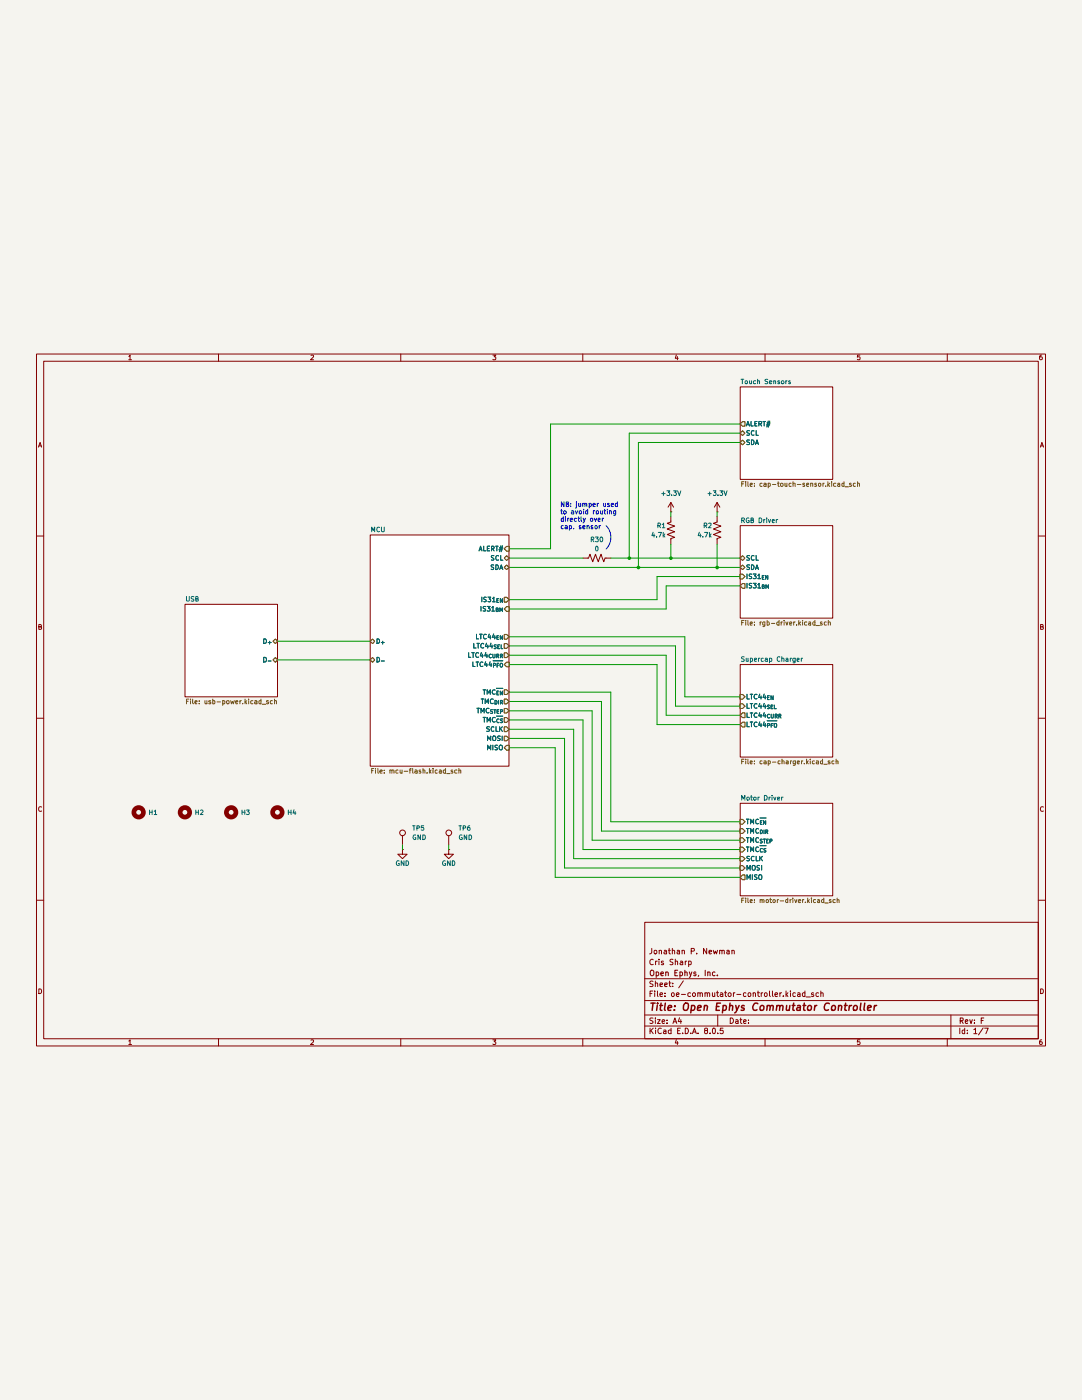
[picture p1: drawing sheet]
(kicad_sch
 (version 20231120)
 (generator "eeschema")
 (generator_version "8.0")
 (paper "A4")
 (title_block
  (title "Open Ephys Commutator Controller")
  (rev "F")
  (company "Open Ephys, Inc.")
  (comment 1 "Cris Sharp")
  (comment 2 "Jonathan P. Newman"))
 (lib_symbols
  (symbol "Connector:TestPoint"
   (pin_numbers hide)
   (pin_names
    (offset 0.762) hide) (exclude_from_sim no) (in_bom yes) (on_board yes)
   (property "Reference" "TP" (at 0 6.858 0) (effects (font (size 1.27 1.27))))
   (property "Value" "TestPoint" (at 0 5.08 0) (effects (font (size 1.27 1.27))))
   (property "Footprint" "" (at 5.08 0 0) (effects (font (size 1.27 1.27)) (hide yes)))
   (property "Datasheet" "~" (at 5.08 0 0) (effects (font (size 1.27 1.27)) (hide yes)))
   (property "Description" "test point" (at 0 0 0) (effects (font (size 1.27 1.27)) (hide yes)))
   (symbol "TestPoint_0_1"
    (circle (center 0 3.302) (radius 0.762) (stroke (width 0) (type default)) (fill (type none))))
   (symbol "TestPoint_1_1"
    (pin passive line (at 0 0 90) (length 2.54) (name "1" (effects (font (size 1.27 1.27)))) (number "1" (effects (font (size 1.27 1.27)))))))
  (symbol "Device:R_US"
   (pin_numbers hide)
   (pin_names
    (offset 0)) (exclude_from_sim no) (in_bom yes) (on_board yes)
   (property "Reference" "R" (at 2.54 0 90) (effects (font (size 1.27 1.27))))
   (property "Value" "R_US" (at -2.54 0 90) (effects (font (size 1.27 1.27))))
   (property "Footprint" "" (at 1.016 -0.254 90) (effects (font (size 1.27 1.27)) (hide yes)))
   (property "Datasheet" "~" (at 0 0 0) (effects (font (size 1.27 1.27)) (hide yes)))
   (property "Description" "Resistor, US symbol" (at 0 0 0) (effects (font (size 1.27 1.27)) (hide yes)))
   (symbol "R_US_0_1"
    (polyline (pts (xy 0 -2.286) (xy 0 -2.54)) (stroke (width 0) (type default)) (fill (type none)))
    (polyline (pts (xy 0 2.286) (xy 0 2.54)) (stroke (width 0) (type default)) (fill (type none)))
    (polyline (pts (xy 0 -0.762) (xy 1.016 -1.143) (xy 0 -1.524) (xy -1.016 -1.905) (xy 0 -2.286)) (stroke (width 0) (type default)) (fill (type none)))
    (polyline (pts (xy 0 0.762) (xy 1.016 0.381) (xy 0 0) (xy -1.016 -0.381) (xy 0 -0.762)) (stroke (width 0) (type default)) (fill (type none)))
    (polyline (pts (xy 0 2.286) (xy 1.016 1.905) (xy 0 1.524) (xy -1.016 1.143) (xy 0 0.762)) (stroke (width 0) (type default)) (fill (type none))))
   (symbol "R_US_1_1"
    (pin passive line (at 0 3.81 270) (length 1.27) (name "~" (effects (font (size 1.27 1.27)))) (number "1" (effects (font (size 1.27 1.27)))))
    (pin passive line (at 0 -3.81 90) (length 1.27) (name "~" (effects (font (size 1.27 1.27)))) (number "2" (effects (font (size 1.27 1.27)))))))
  (symbol "Mechanical:MountingHole"
   (pin_names
    (offset 1.016)) (exclude_from_sim yes) (in_bom no) (on_board yes)
   (property "Reference" "H" (at 0 5.08 0) (effects (font (size 1.27 1.27))))
   (property "Value" "MountingHole" (at 0 3.175 0) (effects (font (size 1.27 1.27))))
   (property "Footprint" "" (at 0 0 0) (effects (font (size 1.27 1.27)) (hide yes)))
   (property "Datasheet" "~" (at 0 0 0) (effects (font (size 1.27 1.27)) (hide yes)))
   (property "Description" "Mounting Hole without connection" (at 0 0 0) (effects (font (size 1.27 1.27)) (hide yes)))
   (symbol "MountingHole_0_1"
    (circle (center 0 0) (radius 1.27) (stroke (width 1.27) (type default)) (fill (type none)))))
  (symbol "power:+3.3V"
   (power)
   (pin_numbers hide)
   (pin_names
    (offset 0) hide) (exclude_from_sim no) (in_bom yes) (on_board yes)
   (property "Reference" "#PWR" (at 0 -3.81 0) (effects (font (size 1.27 1.27)) (hide yes)))
   (property "Value" "+3.3V" (at 0 3.556 0) (effects (font (size 1.27 1.27))))
   (property "Footprint" "" (at 0 0 0) (effects (font (size 1.27 1.27)) (hide yes)))
   (property "Datasheet" "" (at 0 0 0) (effects (font (size 1.27 1.27)) (hide yes)))
   (property "Description" "Power symbol creates a global label with name \"+3.3V\"" (at 0 0 0) (effects (font (size 1.27 1.27)) (hide yes)))
   (symbol "+3.3V_0_1"
    (polyline (pts (xy -0.762 1.27) (xy 0 2.54)) (stroke (width 0) (type default)) (fill (type none)))
    (polyline (pts (xy 0 0) (xy 0 2.54)) (stroke (width 0) (type default)) (fill (type none)))
    (polyline (pts (xy 0 2.54) (xy 0.762 1.27)) (stroke (width 0) (type default)) (fill (type none))))
   (symbol "+3.3V_1_1"
    (pin power_in line (at 0 0 90) (length 0) (name "~" (effects (font (size 1.27 1.27)))) (number "1" (effects (font (size 1.27 1.27)))))))
  (symbol "power:GND"
   (power)
   (pin_numbers hide)
   (pin_names
    (offset 0) hide) (exclude_from_sim no) (in_bom yes) (on_board yes)
   (property "Reference" "#PWR" (at 0 -6.35 0) (effects (font (size 1.27 1.27)) (hide yes)))
   (property "Value" "GND" (at 0 -3.81 0) (effects (font (size 1.27 1.27))))
   (property "Footprint" "" (at 0 0 0) (effects (font (size 1.27 1.27)) (hide yes)))
   (property "Datasheet" "" (at 0 0 0) (effects (font (size 1.27 1.27)) (hide yes)))
   (property "Description" "Power symbol creates a global label with name \"GND\" , ground" (at 0 0 0) (effects (font (size 1.27 1.27)) (hide yes)))
   (symbol "GND_0_1"
    (polyline (pts (xy 0 0) (xy 0 -1.27) (xy 1.27 -1.27) (xy 0 -2.54) (xy -1.27 -1.27) (xy 0 -1.27)) (stroke (width 0) (type default)) (fill (type none))))
   (symbol "GND_1_1"
    (pin power_in line (at 0 0 270) (length 0) (name "~" (effects (font (size 1.27 1.27)))) (number "1" (effects (font (size 1.27 1.27))))))))
 (junction
  (at 184.15 66.04)
  (diameter 0)
  (color 0 0 0 0))
 (junction
  (at 175.26 68.58)
  (diameter 0)
  (color 0 0 0 0))
 (junction
  (at 196.85 68.58)
  (diameter 0)
  (color 0 0 0 0))
 (junction
  (at 172.72 66.04)
  (diameter 0)
  (color 0 0 0 0))
 (wire
  (pts (xy 184.15 53.34) (xy 184.15 54.61))
  (stroke (width 0) (type default)))
 (wire
  (pts (xy 167.64 102.87) (xy 167.64 138.43))
  (stroke (width 0) (type default)))
 (wire
  (pts (xy 182.88 109.22) (xy 182.88 92.71))
  (stroke (width 0) (type default)))
 (wire
  (pts (xy 154.94 115.57) (xy 154.94 151.13))
  (stroke (width 0) (type default)))
 (wire
  (pts (xy 139.7 113.03) (xy 157.48 113.03))
  (stroke (width 0) (type default)))
 (wire
  (pts (xy 139.7 102.87) (xy 167.64 102.87))
  (stroke (width 0) (type default)))
 (wire
  (pts (xy 110.49 144.78) (xy 110.49 146.05))
  (stroke (width 0) (type default)))
 (wire
  (pts (xy 167.64 138.43) (xy 203.2 138.43))
  (stroke (width 0) (type default)))
 (wire
  (pts (xy 185.42 106.68) (xy 203.2 106.68))
  (stroke (width 0) (type default)))
 (wire
  (pts (xy 139.7 110.49) (xy 160.02 110.49))
  (stroke (width 0) (type default)))
 (wire
  (pts (xy 157.48 148.59) (xy 203.2 148.59))
  (stroke (width 0) (type default)))
 (wire
  (pts (xy 175.26 68.58) (xy 139.7 68.58))
  (stroke (width 0) (type default)))
 (wire
  (pts (xy 139.7 118.11) (xy 152.4 118.11))
  (stroke (width 0) (type default)))
 (wire
  (pts (xy 139.7 87.63) (xy 187.96 87.63))
  (stroke (width 0) (type default)))
 (wire
  (pts (xy 172.72 66.04) (xy 184.15 66.04))
  (stroke (width 0) (type default)))
 (wire
  (pts (xy 196.85 53.34) (xy 196.85 54.61))
  (stroke (width 0) (type default)))
 (wire
  (pts (xy 157.48 113.03) (xy 157.48 148.59))
  (stroke (width 0) (type default)))
 (wire
  (pts (xy 152.4 118.11) (xy 152.4 153.67))
  (stroke (width 0) (type default)))
 (wire
  (pts (xy 172.72 66.04) (xy 172.72 31.75))
  (stroke (width 0) (type default)))
 (wire
  (pts (xy 175.26 34.29) (xy 175.26 68.58))
  (stroke (width 0) (type default)))
 (wire
  (pts (xy 203.2 104.14) (xy 187.96 104.14))
  (stroke (width 0) (type default)))
 (wire
  (pts (xy 184.15 66.04) (xy 203.2 66.04))
  (stroke (width 0) (type default)))
 (wire
  (pts (xy 123.19 144.78) (xy 123.19 146.05))
  (stroke (width 0) (type default)))
 (wire
  (pts (xy 152.4 153.67) (xy 203.2 153.67))
  (stroke (width 0) (type default)))
 (wire
  (pts (xy 162.56 143.51) (xy 203.2 143.51))
  (stroke (width 0) (type default)))
 (wire
  (pts (xy 203.2 109.22) (xy 182.88 109.22))
  (stroke (width 0) (type default)))
 (wire
  (pts (xy 167.64 66.04) (xy 172.72 66.04))
  (stroke (width 0) (type default)))
 (wire
  (pts (xy 196.85 68.58) (xy 203.2 68.58))
  (stroke (width 0) (type default)))
 (wire
  (pts (xy 184.15 62.23) (xy 184.15 66.04))
  (stroke (width 0) (type default)))
 (wire
  (pts (xy 182.88 92.71) (xy 139.7 92.71))
  (stroke (width 0) (type default)))
 (wire
  (pts (xy 151.13 29.21) (xy 151.13 63.5))
  (stroke (width 0) (type default)))
 (wire
  (pts (xy 180.34 111.76) (xy 203.2 111.76))
  (stroke (width 0) (type default)))
 (wire
  (pts (xy 139.7 115.57) (xy 154.94 115.57))
  (stroke (width 0) (type default)))
 (wire
  (pts (xy 172.72 31.75) (xy 203.2 31.75))
  (stroke (width 0) (type default)))
 (wire
  (pts (xy 162.56 107.95) (xy 162.56 143.51))
  (stroke (width 0) (type default)))
 (wire
  (pts (xy 203.2 29.21) (xy 151.13 29.21))
  (stroke (width 0) (type default)))
 (wire
  (pts (xy 139.7 95.25) (xy 180.34 95.25))
  (stroke (width 0) (type default)))
 (wire
  (pts (xy 139.7 63.5) (xy 151.13 63.5))
  (stroke (width 0) (type default)))
 (wire
  (pts (xy 139.7 90.17) (xy 185.42 90.17))
  (stroke (width 0) (type default)))
 (wire
  (pts (xy 160.02 110.49) (xy 160.02 146.05))
  (stroke (width 0) (type default)))
 (wire
  (pts (xy 76.2 88.9) (xy 101.6 88.9))
  (stroke (width 0) (type default)))
 (wire
  (pts (xy 175.26 34.29) (xy 203.2 34.29))
  (stroke (width 0) (type default)))
 (wire
  (pts (xy 180.34 95.25) (xy 180.34 111.76))
  (stroke (width 0) (type default)))
 (wire
  (pts (xy 76.2 93.98) (xy 101.6 93.98))
  (stroke (width 0) (type default)))
 (wire
  (pts (xy 139.7 66.04) (xy 160.02 66.04))
  (stroke (width 0) (type default)))
 (wire
  (pts (xy 165.1 105.41) (xy 165.1 140.97))
  (stroke (width 0) (type default)))
 (wire
  (pts (xy 139.7 105.41) (xy 165.1 105.41))
  (stroke (width 0) (type default)))
 (wire
  (pts (xy 187.96 87.63) (xy 187.96 104.14))
  (stroke (width 0) (type default)))
 (wire
  (pts (xy 165.1 140.97) (xy 203.2 140.97))
  (stroke (width 0) (type default)))
 (wire
  (pts (xy 139.7 80.01) (xy 182.88 80.01))
  (stroke (width 0) (type default)))
 (wire
  (pts (xy 182.88 73.66) (xy 203.2 73.66))
  (stroke (width 0) (type default)))
 (wire
  (pts (xy 160.02 146.05) (xy 203.2 146.05))
  (stroke (width 0) (type default)))
 (wire
  (pts (xy 185.42 90.17) (xy 185.42 106.68))
  (stroke (width 0) (type default)))
 (wire
  (pts (xy 182.88 80.01) (xy 182.88 73.66))
  (stroke (width 0) (type default)))
 (wire
  (pts (xy 180.34 77.47) (xy 139.7 77.47))
  (stroke (width 0) (type default)))
 (wire
  (pts (xy 154.94 151.13) (xy 203.2 151.13))
  (stroke (width 0) (type default)))
 (wire
  (pts (xy 180.34 71.12) (xy 180.34 77.47))
  (stroke (width 0) (type default)))
 (wire
  (pts (xy 196.85 62.23) (xy 196.85 68.58))
  (stroke (width 0) (type default)))
 (wire
  (pts (xy 203.2 71.12) (xy 180.34 71.12))
  (stroke (width 0) (type default)))
 (wire
  (pts (xy 139.7 107.95) (xy 162.56 107.95))
  (stroke (width 0) (type default)))
 (wire
  (pts (xy 175.26 68.58) (xy 196.85 68.58))
  (stroke (width 0) (type default)))
 (arc
  (start 166.37 57.15)
  (mid 167.6851 60.325)
  (end 166.37 63.5)
  (stroke (width 0) (type default))
  (fill (type none)))
 (text "NB: jumper used\nto avoid routing \ndirectly over \ncap. sensor"
  (exclude_from_sim no)
  (at 153.67 54.61 0)
  (effects (font (size 1.27 1.27)) (justify left)))
 (symbol
  (lib_id "Connector:TestPoint")
  (at 110.49 144.78 0)
  (unit 1)
  (exclude_from_sim no)
  (in_bom yes)
  (on_board yes)
  (dnp no)
  (fields_autoplaced yes)
  (property "Reference" "TP5" (at 113.03 140.2079 0) (effects (font (size 1.27 1.27)) (justify left)))
  (property "Value" "GND" (at 113.03 142.7479 0) (effects (font (size 1.27 1.27)) (justify left)))
  (property "Footprint" "TestPoint:TestPoint_Pad_D2.0mm" (at 115.57 144.78 0) (effects (font (size 1.27 1.27)) (hide yes)))
  (property "Datasheet" "~" (at 115.57 144.78 0) (effects (font (size 1.27 1.27)) (hide yes)))
  (property "Description" "test point" (at 110.49 144.78 0) (effects (font (size 1.27 1.27)) (hide yes)))
  (pin "1"))
 (symbol
  (lib_id "Device:R_US")
  (at 184.15 58.42 0)
  (mirror y)
  (unit 1)
  (exclude_from_sim no)
  (in_bom yes)
  (on_board yes)
  (dnp no)
  (property "Reference" "R1" (at 182.88 57.15 0) (effects (font (size 1.27 1.27)) (justify left)))
  (property "Value" "4.7k" (at 182.88 59.69 0) (effects (font (size 1.27 1.27)) (justify left)))
  (property "Footprint" "Resistor_SMD:R_0603_1608Metric" (at 183.134 58.674 90) (effects (font (size 1.27 1.27)) (hide yes)))
  (property "Datasheet" "~" (at 184.15 58.42 0) (effects (font (size 1.27 1.27)) (hide yes)))
  (property "Description" "Resistor, US symbol" (at 184.15 58.42 0) (effects (font (size 1.27 1.27)) (hide yes)))
  (pin "1")
  (pin "2"))
 (symbol
  (lib_id "Mechanical:MountingHole")
  (at 76.2 135.89 0)
  (unit 1)
  (exclude_from_sim no)
  (in_bom no)
  (on_board yes)
  (dnp no)
  (fields_autoplaced yes)
  (property "Reference" "H4" (at 78.74 135.89 0) (effects (font (size 1.27 1.27)) (justify left)))
  (property "Value" "~" (at 78.74 137.16 0) (effects (font (size 1.27 1.27)) (justify left)))
  (property "Footprint" "MountingHole:MountingHole_2.7mm_M2.5_ISO7380" (at 76.2 135.89 0) (effects (font (size 1.27 1.27)) (hide yes)))
  (property "Datasheet" "~" (at 76.2 135.89 0) (effects (font (size 1.27 1.27)) (hide yes)))
  (property "Description" "Mounting Hole without connection" (at 76.2 135.89 0) (effects (font (size 1.27 1.27)) (hide yes))))
 (symbol
  (lib_id "power:GND")
  (at 123.19 146.05 0)
  (unit 1)
  (exclude_from_sim no)
  (in_bom yes)
  (on_board yes)
  (dnp no)
  (property "Reference" "#PWR078" (at 123.19 152.4 0) (effects (font (size 1.27 1.27)) (hide yes)))
  (property "Value" "GND" (at 123.19 149.86 0) (effects (font (size 1.27 1.27))))
  (property "Footprint" "" (at 123.19 146.05 0) (effects (font (size 1.27 1.27)) (hide yes)))
  (property "Datasheet" "" (at 123.19 146.05 0) (effects (font (size 1.27 1.27)) (hide yes)))
  (property "Description" "Power symbol creates a global label with name \"GND\" , ground" (at 123.19 146.05 0) (effects (font (size 1.27 1.27)) (hide yes)))
  (pin "1"))
 (symbol
  (lib_id "power:+3.3V")
  (at 184.15 53.34 0)
  (unit 1)
  (exclude_from_sim no)
  (in_bom yes)
  (on_board yes)
  (dnp no)
  (fields_autoplaced yes)
  (property "Reference" "#PWR01" (at 184.15 57.15 0) (effects (font (size 1.27 1.27)) (hide yes)))
  (property "Value" "+3.3V" (at 184.15 48.26 0) (effects (font (size 1.27 1.27))))
  (property "Footprint" "" (at 184.15 53.34 0) (effects (font (size 1.27 1.27)) (hide yes)))
  (property "Datasheet" "" (at 184.15 53.34 0) (effects (font (size 1.27 1.27)) (hide yes)))
  (property "Description" "Power symbol creates a global label with name \"+3.3V\"" (at 184.15 53.34 0) (effects (font (size 1.27 1.27)) (hide yes)))
  (pin "1"))
 (symbol
  (lib_id "Connector:TestPoint")
  (at 123.19 144.78 0)
  (unit 1)
  (exclude_from_sim no)
  (in_bom yes)
  (on_board yes)
  (dnp no)
  (fields_autoplaced yes)
  (property "Reference" "TP6" (at 125.73 140.2079 0) (effects (font (size 1.27 1.27)) (justify left)))
  (property "Value" "GND" (at 125.73 142.7479 0) (effects (font (size 1.27 1.27)) (justify left)))
  (property "Footprint" "TestPoint:TestPoint_Pad_D2.0mm" (at 128.27 144.78 0) (effects (font (size 1.27 1.27)) (hide yes)))
  (property "Datasheet" "~" (at 128.27 144.78 0) (effects (font (size 1.27 1.27)) (hide yes)))
  (property "Description" "test point" (at 123.19 144.78 0) (effects (font (size 1.27 1.27)) (hide yes)))
  (pin "1"))
 (symbol
  (lib_id "Device:R_US")
  (at 163.83 66.04 270)
  (unit 1)
  (exclude_from_sim no)
  (in_bom yes)
  (on_board yes)
  (dnp no)
  (property "Reference" "R30" (at 163.83 60.96 90) (effects (font (size 1.27 1.27))))
  (property "Value" "0" (at 163.83 63.5 90) (effects (font (size 1.27 1.27))))
  (property "Footprint" "Resistor_SMD:R_0603_1608Metric" (at 163.576 67.056 90) (effects (font (size 1.27 1.27)) (hide yes)))
  (property "Datasheet" "~" (at 163.83 66.04 0) (effects (font (size 1.27 1.27)) (hide yes)))
  (property "Description" "Resistor, US symbol" (at 163.83 66.04 0) (effects (font (size 1.27 1.27)) (hide yes)))
  (pin "1")
  (pin "2"))
 (symbol
  (lib_id "power:+3.3V")
  (at 196.85 53.34 0)
  (unit 1)
  (exclude_from_sim no)
  (in_bom yes)
  (on_board yes)
  (dnp no)
  (fields_autoplaced yes)
  (property "Reference" "#PWR076" (at 196.85 57.15 0) (effects (font (size 1.27 1.27)) (hide yes)))
  (property "Value" "+3.3V" (at 196.85 48.26 0) (effects (font (size 1.27 1.27))))
  (property "Footprint" "" (at 196.85 53.34 0) (effects (font (size 1.27 1.27)) (hide yes)))
  (property "Datasheet" "" (at 196.85 53.34 0) (effects (font (size 1.27 1.27)) (hide yes)))
  (property "Description" "Power symbol creates a global label with name \"+3.3V\"" (at 196.85 53.34 0) (effects (font (size 1.27 1.27)) (hide yes)))
  (pin "1"))
 (symbol
  (lib_id "power:GND")
  (at 110.49 146.05 0)
  (unit 1)
  (exclude_from_sim no)
  (in_bom yes)
  (on_board yes)
  (dnp no)
  (property "Reference" "#PWR077" (at 110.49 152.4 0) (effects (font (size 1.27 1.27)) (hide yes)))
  (property "Value" "GND" (at 110.49 149.86 0) (effects (font (size 1.27 1.27))))
  (property "Footprint" "" (at 110.49 146.05 0) (effects (font (size 1.27 1.27)) (hide yes)))
  (property "Datasheet" "" (at 110.49 146.05 0) (effects (font (size 1.27 1.27)) (hide yes)))
  (property "Description" "Power symbol creates a global label with name \"GND\" , ground" (at 110.49 146.05 0) (effects (font (size 1.27 1.27)) (hide yes)))
  (pin "1"))
 (symbol
  (lib_id "Mechanical:MountingHole")
  (at 50.8 135.89 0)
  (unit 1)
  (exclude_from_sim no)
  (in_bom no)
  (on_board yes)
  (dnp no)
  (fields_autoplaced yes)
  (property "Reference" "H2" (at 53.34 135.89 0) (effects (font (size 1.27 1.27)) (justify left)))
  (property "Value" "~" (at 53.34 137.16 0) (effects (font (size 1.27 1.27)) (justify left)))
  (property "Footprint" "MountingHole:MountingHole_2.7mm_M2.5_ISO7380" (at 50.8 135.89 0) (effects (font (size 1.27 1.27)) (hide yes)))
  (property "Datasheet" "~" (at 50.8 135.89 0) (effects (font (size 1.27 1.27)) (hide yes)))
  (property "Description" "Mounting Hole without connection" (at 50.8 135.89 0) (effects (font (size 1.27 1.27)) (hide yes))))
 (symbol
  (lib_id "Device:R_US")
  (at 196.85 58.42 0)
  (mirror y)
  (unit 1)
  (exclude_from_sim no)
  (in_bom yes)
  (on_board yes)
  (dnp no)
  (property "Reference" "R2" (at 195.58 57.15 0) (effects (font (size 1.27 1.27)) (justify left)))
  (property "Value" "4.7k" (at 195.58 59.69 0) (effects (font (size 1.27 1.27)) (justify left)))
  (property "Footprint" "Resistor_SMD:R_0603_1608Metric" (at 195.834 58.674 90) (effects (font (size 1.27 1.27)) (hide yes)))
  (property "Datasheet" "~" (at 196.85 58.42 0) (effects (font (size 1.27 1.27)) (hide yes)))
  (property "Description" "Resistor, US symbol" (at 196.85 58.42 0) (effects (font (size 1.27 1.27)) (hide yes)))
  (pin "1")
  (pin "2"))
 (symbol
  (lib_id "Mechanical:MountingHole")
  (at 38.1 135.89 0)
  (unit 1)
  (exclude_from_sim no)
  (in_bom no)
  (on_board yes)
  (dnp no)
  (fields_autoplaced yes)
  (property "Reference" "H1" (at 40.64 135.89 0) (effects (font (size 1.27 1.27)) (justify left)))
  (property "Value" "~" (at 40.64 137.16 0) (effects (font (size 1.27 1.27)) (justify left)))
  (property "Footprint" "MountingHole:MountingHole_2.7mm_M2.5_ISO7380" (at 38.1 135.89 0) (effects (font (size 1.27 1.27)) (hide yes)))
  (property "Datasheet" "~" (at 38.1 135.89 0) (effects (font (size 1.27 1.27)) (hide yes)))
  (property "Description" "Mounting Hole without connection" (at 38.1 135.89 0) (effects (font (size 1.27 1.27)) (hide yes))))
 (symbol
  (lib_id "Mechanical:MountingHole")
  (at 63.5 135.89 0)
  (unit 1)
  (exclude_from_sim no)
  (in_bom no)
  (on_board yes)
  (dnp no)
  (fields_autoplaced yes)
  (property "Reference" "H3" (at 66.04 135.89 0) (effects (font (size 1.27 1.27)) (justify left)))
  (property "Value" "~" (at 66.04 137.16 0) (effects (font (size 1.27 1.27)) (justify left)))
  (property "Footprint" "MountingHole:MountingHole_2.7mm_M2.5_ISO7380" (at 63.5 135.89 0) (effects (font (size 1.27 1.27)) (hide yes)))
  (property "Datasheet" "~" (at 63.5 135.89 0) (effects (font (size 1.27 1.27)) (hide yes)))
  (property "Description" "Mounting Hole without connection" (at 63.5 135.89 0) (effects (font (size 1.27 1.27)) (hide yes))))
 (sheet
  (at 203.2 95.25)
  (size 25.4 25.4)
  (fields_autoplaced yes)
  (stroke (width 0.1524) (type solid))
  (fill (color 0 0 0 0.0000))
  (property "Sheetname" "Supercap Charger" (at 203.2 94.5384 0) (effects (font (size 1.27 1.27)) (justify left bottom)))
  (property "Sheetfile" "cap-charger.kicad_sch" (at 203.2 121.2346 0) (effects (font (size 1.27 1.27)) (justify left top)))
  (pin "LTC44_{SEL}" input (at 203.2 106.68 180) (effects (font (size 1.27 1.27)) (justify left)))
  (pin "LTC44_{EN}" input (at 203.2 104.14 180) (effects (font (size 1.27 1.27)) (justify left)))
  (pin "LTC44_{CURR}" output (at 203.2 109.22 180) (effects (font (size 1.27 1.27)) (justify left)))
  (pin "LTC44_{~{PFO}}" output (at 203.2 111.76 180) (effects (font (size 1.27 1.27)) (justify left))))
 (sheet
  (at 203.2 133.35)
  (size 25.4 25.4)
  (fields_autoplaced yes)
  (stroke (width 0.1524) (type solid))
  (fill (color 0 0 0 0.0000))
  (property "Sheetname" "Motor Driver" (at 203.2 132.6384 0) (effects (font (size 1.27 1.27)) (justify left bottom)))
  (property "Sheetfile" "motor-driver.kicad_sch" (at 203.2 159.3346 0) (effects (font (size 1.27 1.27)) (justify left top)))
  (pin "TMC_{~{EN}}" input (at 203.2 138.43 180) (effects (font (size 1.27 1.27)) (justify left)))
  (pin "MISO" output (at 203.2 153.67 180) (effects (font (size 1.27 1.27)) (justify left)))
  (pin "MOSI" input (at 203.2 151.13 180) (effects (font (size 1.27 1.27)) (justify left)))
  (pin "TMC_{~{CS}}" input (at 203.2 146.05 180) (effects (font (size 1.27 1.27)) (justify left)))
  (pin "SCLK" input (at 203.2 148.59 180) (effects (font (size 1.27 1.27)) (justify left)))
  (pin "TMC_{DIR}" input (at 203.2 140.97 180) (effects (font (size 1.27 1.27)) (justify left)))
  (pin "TMC_{STEP}" input (at 203.2 143.51 180) (effects (font (size 1.27 1.27)) (justify left))))
 (sheet
  (at 50.8 78.74)
  (size 25.4 25.4)
  (fields_autoplaced yes)
  (stroke (width 0.1524) (type solid))
  (fill (color 0 0 0 0.0000))
  (property "Sheetname" "USB" (at 50.8 78.0284 0) (effects (font (size 1.27 1.27)) (justify left bottom)))
  (property "Sheetfile" "usb-power.kicad_sch" (at 50.8 104.7246 0) (effects (font (size 1.27 1.27)) (justify left top)))
  (pin "D_{-}" bidirectional (at 76.2 93.98 0) (effects (font (size 1.27 1.27)) (justify right)))
  (pin "D_{+}" bidirectional (at 76.2 88.9 0) (effects (font (size 1.27 1.27)) (justify right))))
 (sheet
  (at 203.2 57.15)
  (size 25.4 25.4)
  (fields_autoplaced yes)
  (stroke (width 0.1524) (type solid))
  (fill (color 0 0 0 0.0000))
  (property "Sheetname" "RGB Driver" (at 203.2 56.4384 0) (effects (font (size 1.27 1.27)) (justify left bottom)))
  (property "Sheetfile" "rgb-driver.kicad_sch" (at 203.2 83.1346 0) (effects (font (size 1.27 1.27)) (justify left top)))
  (pin "SCL" bidirectional (at 203.2 66.04 180) (effects (font (size 1.27 1.27)) (justify left)))
  (pin "SDA" bidirectional (at 203.2 68.58 180) (effects (font (size 1.27 1.27)) (justify left)))
  (pin "IS31_{BM}" output (at 203.2 73.66 180) (effects (font (size 1.27 1.27)) (justify left)))
  (pin "IS31_{EN}" input (at 203.2 71.12 180) (effects (font (size 1.27 1.27)) (justify left))))
 (sheet
  (at 101.6 59.69)
  (size 38.1 63.5)
  (fields_autoplaced yes)
  (stroke (width 0.1524) (type solid))
  (fill (color 0 0 0 0.0000))
  (property "Sheetname" "MCU" (at 101.6 58.9784 0) (effects (font (size 1.27 1.27)) (justify left bottom)))
  (property "Sheetfile" "mcu-flash.kicad_sch" (at 101.6 123.7746 0) (effects (font (size 1.27 1.27)) (justify left top)))
  (pin "IS31_{EN}" output (at 139.7 77.47 0) (effects (font (size 1.27 1.27)) (justify right)))
  (pin "TMC_{~{EN}}" output (at 139.7 102.87 0) (effects (font (size 1.27 1.27)) (justify right)))
  (pin "ALERT#" input (at 139.7 63.5 0) (effects (font (size 1.27 1.27)) (justify right)))
  (pin "SDA" bidirectional (at 139.7 68.58 0) (effects (font (size 1.27 1.27)) (justify right)))
  (pin "SCL" bidirectional (at 139.7 66.04 0) (effects (font (size 1.27 1.27)) (justify right)))
  (pin "D_{-}" bidirectional (at 101.6 93.98 180) (effects (font (size 1.27 1.27)) (justify left)))
  (pin "D_{+}" bidirectional (at 101.6 88.9 180) (effects (font (size 1.27 1.27)) (justify left)))
  (pin "IS31_{BM}" input (at 139.7 80.01 0) (effects (font (size 1.27 1.27)) (justify right)))
  (pin "LTC44_{CURR}" output (at 139.7 92.71 0) (effects (font (size 1.27 1.27)) (justify right)))
  (pin "LTC44_{~{PFO}}" input (at 139.7 95.25 0) (effects (font (size 1.27 1.27)) (justify right)))
  (pin "LTC44_{EN}" output (at 139.7 87.63 0) (effects (font (size 1.27 1.27)) (justify right)))
  (pin "LTC44_{SEL}" output (at 139.7 90.17 0) (effects (font (size 1.27 1.27)) (justify right)))
  (pin "MISO" input (at 139.7 118.11 0) (effects (font (size 1.27 1.27)) (justify right)))
  (pin "TMC_{DIR}" output (at 139.7 105.41 0) (effects (font (size 1.27 1.27)) (justify right)))
  (pin "TMC_{STEP}" output (at 139.7 107.95 0) (effects (font (size 1.27 1.27)) (justify right)))
  (pin "TMC_{~{CS}}" output (at 139.7 110.49 0) (effects (font (size 1.27 1.27)) (justify right)))
  (pin "SCLK" output (at 139.7 113.03 0) (effects (font (size 1.27 1.27)) (justify right)))
  (pin "MOSI" output (at 139.7 115.57 0) (effects (font (size 1.27 1.27)) (justify right))))
 (sheet
  (at 203.2 19.05)
  (size 25.4 25.4)
  (fields_autoplaced yes)
  (stroke (width 0.1524) (type solid))
  (fill (color 0 0 0 0.0000))
  (property "Sheetname" "Touch Sensors" (at 203.2 18.3384 0) (effects (font (size 1.27 1.27)) (justify left bottom)))
  (property "Sheetfile" "cap-touch-sensor.kicad_sch" (at 203.2 45.0346 0) (effects (font (size 1.27 1.27)) (justify left top)))
  (pin "ALERT#" output (at 203.2 29.21 180) (effects (font (size 1.27 1.27)) (justify left)))
  (pin "SDA" bidirectional (at 203.2 34.29 180) (effects (font (size 1.27 1.27)) (justify left)))
  (pin "SCL" bidirectional (at 203.2 31.75 180) (effects (font (size 1.27 1.27)) (justify left))))
 (sheet_instances
  (path ""
   (page "1"))))
